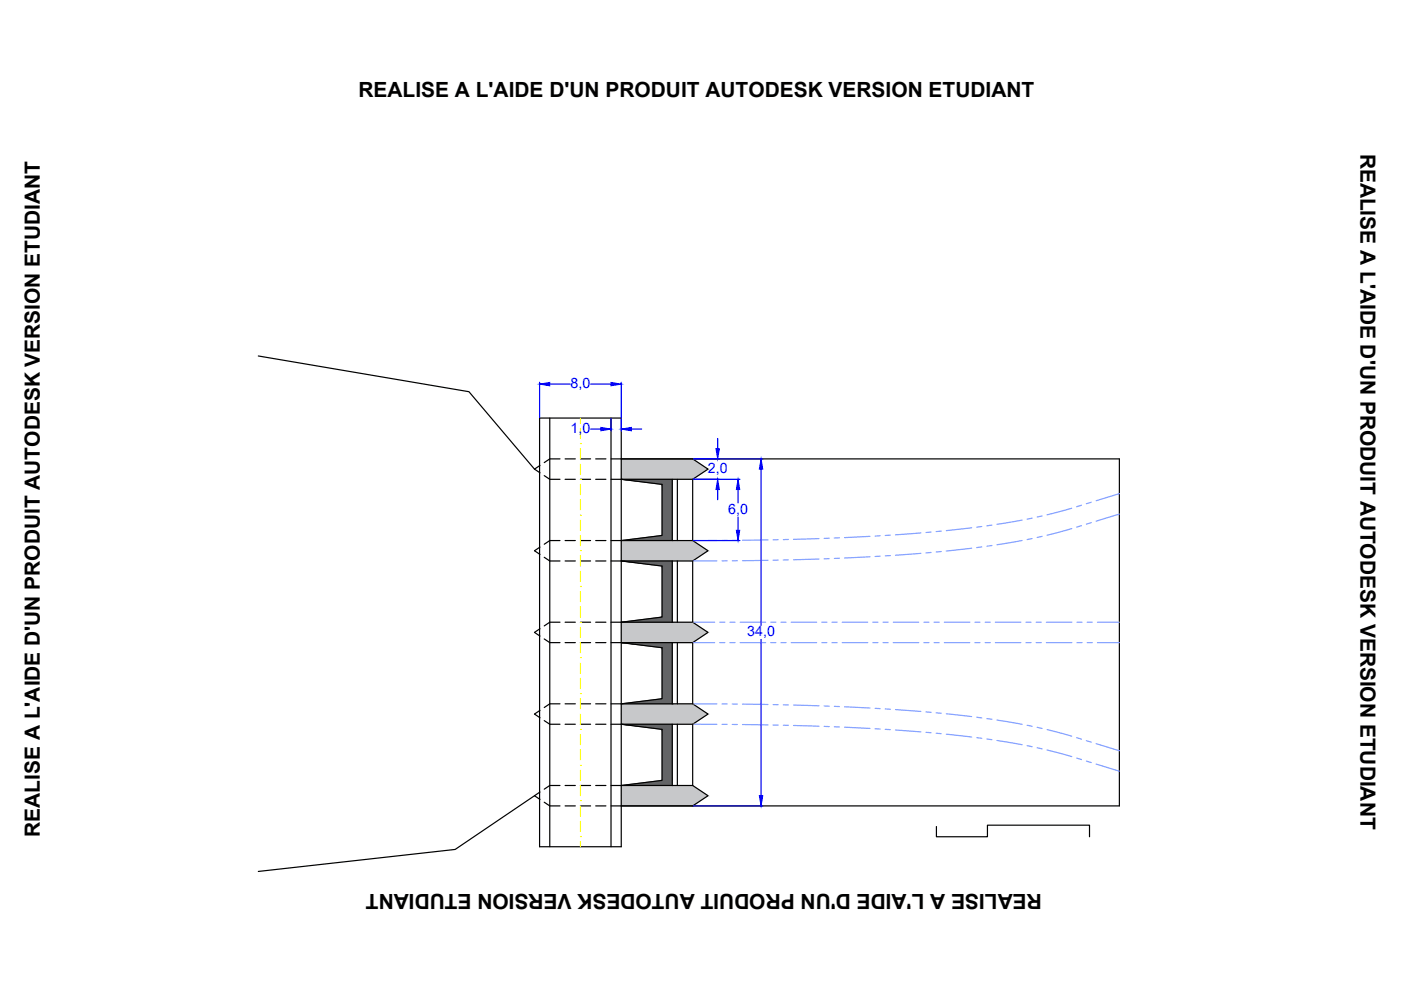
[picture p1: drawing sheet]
<svg xmlns="http://www.w3.org/2000/svg" width="297mm" height="210mm" viewBox="0 0 297 210" stroke-linecap="round" stroke-linejoin="round" font-family="sans-serif">
<!-- layer: 0 -->
<g fill="none" stroke="#000" stroke-width=".25">
<path d="M54.8 75.5l44.6 7.6 13.9 16.4M114.4 88.6h17.3v90.9h-17.3zM116.6 88.6v90.9M129.5 88.6v90.9M131.7 97.3h105.6v73.6h-105.6M146.9 97.3l3.2 2.2-3.2 2.1M142.5 101.6v13M142.5 118.9v13M143.6 101.6v13M143.6 118.9v13M146.9 114.6l3.2 2.2-3.2 2.1M146.9 118.9h-15.2l8.7 1.1v10.8l-8.7 1.1h15.2"/>
<path d="M146.9 101.6h-15.2l8.7 1.1v10.8l-8.7 1.1h15.2M146.9 101.6v13M146.9 118.9v13M142.5 136.3v12.9M143.6 136.3v12.9M146.9 131.9l3.2 2.2-3.2 2.2M146.9 136.3h-15.2l8.7 1v10.8l-8.7 1.1h15.2M146.9 136.3v12.9M142.5 153.6v12.9M143.6 153.6v12.9M146.9 149.2l3.2 2.2-3.2 2.2M146.9 153.6h-15.2l8.7 1v10.9l-8.7 1h15.2"/>
<path d="M146.9 153.6v12.9M113.3 168.7l-16.8 11.4-41.7 4.7M146.9 166.5l3.2 2.2-3.2 2.2M198.5 175.2v2.2h10.9v-2.4h21.6v2.4"/>
</g>
<g fill="#c7c8ca" stroke="#c7c8ca" stroke-width=".21">
<path d="M131.7 97.3l18.4 2.2-3.2-2.2zM131.7 97.3l18.4 2.2h-18.4z"/>
<path d="M131.7 99.5l15.2 2.1 3.2-2.1zM131.7 99.5l15.2 2.1h-15.2z"/>
<path d="M131.7 114.6l18.4 2.2-3.2-2.2zM131.7 114.6l18.4 2.2h-18.4z"/>
<path d="M131.7 116.8l15.2 2.1 3.2-2.1zM131.7 116.8l15.2 2.1h-15.2z"/>
<path d="M131.7 131.9l18.4 2.2-3.2-2.2zM131.7 131.9l18.4 2.2h-18.4z"/>
<path d="M131.7 134.1l15.2 2.2 3.2-2.2zM131.7 134.1l15.2 2.2h-15.2z"/>
<path d="M131.7 149.2l18.4 2.2-3.2-2.2zM131.7 149.2l18.4 2.2h-18.4z"/>
<path d="M131.7 151.4l15.2 2.2 3.2-2.2zM131.7 151.4l15.2 2.2h-15.2z"/>
<path d="M131.7 166.5l18.4 2.2-3.2-2.2zM131.7 166.5l18.4 2.2h-18.4z"/>
<path d="M131.7 168.7l15.2 2.2 3.2-2.2zM131.7 168.7l15.2 2.2h-15.2z"/>
</g>
<g fill="#636466" stroke="#636466" stroke-width=".21">
<path d="M131.7 101.6l10.8 1.1v-1.1zM131.7 101.6l10.8 1.1h-2.1z"/>
<path d="M140.4 102.7l2.1 10.8v-10.8zM140.4 102.7l2.1 10.8h-2.1z"/>
<path d="M140.4 113.5l2.1 1.1v-1.1zM131.7 114.6l8.7-1.1 2.1 1.1z"/>
<path d="M131.7 118.9l10.8 1.1v-1.1zM131.7 118.9l10.8 1.1h-2.1z"/>
<path d="M140.4 120l2.1 10.8v-10.8zM140.4 120l2.1 10.8h-2.1z"/>
<path d="M140.4 130.8l2.1 1.1v-1.1zM131.7 131.9l8.7-1.1 2.1 1.1z"/>
<path d="M131.7 136.3l10.8 1v-1zM131.7 136.3l10.8 1h-2.1z"/>
<path d="M140.4 137.3l2.1 10.8v-10.8zM140.4 137.3l2.1 10.8h-2.1z"/>
<path d="M140.4 148.1l2.1 1.1v-1.1zM131.7 149.2l8.7-1.1 2.1 1.1z"/>
<path d="M131.7 153.6l10.8 1v-1zM131.7 153.6l10.8 1h-2.1z"/>
<path d="M140.4 154.6l2.1 10.9v-10.9zM140.4 154.6l2.1 10.9h-2.1z"/>
<path d="M140.4 165.5l2.1 1v-1zM131.7 166.5l8.7-1 2.1 1z"/>
</g>
<g fill="none" stroke="#000" stroke-width=".25">
<path d="M114.5 98.7l-1.2 .8 1.2 .7M118.7 97.3h-2.1l-1.2 .8M119.8 97.3h2.2M123.1 97.3h2.1M126.3 97.3h2.2M129.5 97.3h2.2M114.5 116l-1.2 .8 1.2 .8M115.4 100.8l1.2 .8h2.1M115.4 118.2l1.2 .7h2.1M118.7 114.6h-2.1l-1.2 .8M119.8 101.6h2.2M119.8 114.6h2.2"/>
<path d="M119.8 118.9h2.2M123.1 101.6h2.1M123.1 114.6h2.1M123.1 118.9h2.1M126.3 101.6h2.2M126.3 114.6h2.2M126.3 118.9h2.2M129.5 101.6h2.2M129.5 114.6h2.2M129.5 118.9h2.2M114.5 133.3l-1.2 .8 1.2 .8M115.4 135.5l1.2 .8h2.1"/>
<path d="M118.7 131.9h-2.1l-1.2 .8M119.8 131.9h2.2M119.8 136.3h2.2M123.1 131.9h2.1M123.1 136.3h2.1M126.3 131.9h2.2M126.3 136.3h2.2M129.5 131.9h2.2M129.5 136.3h2.2M114.5 150.6l-1.2 .8 1.2 .8M115.4 152.8l1.2 .8h2.1M118.7 149.2h-2.1l-1.2 .8"/>
<path d="M119.8 149.2h2.2M119.8 153.6h2.2M123.1 149.2h2.1M123.1 153.6h2.1M126.3 149.2h2.2M126.3 153.6h2.2M129.5 149.2h2.2M129.5 153.6h2.2M114.5 167.9l-1.2 .8 1.2 .8M115.4 170.1l1.2 .8h2.1M118.7 166.5h-2.1l-1.2 .8M119.8 166.5h2.2"/>
<path d="M119.8 170.9h2.2M123.1 166.5h2.1M123.1 170.9h2.1M126.3 166.5h2.2M126.3 170.9h2.2M129.5 166.5h2.2M129.5 170.9h2.2"/>
</g>
<!-- layer: flux -->
<g fill="none" stroke="#7f9fff" stroke-width=".25">
<path d="M152 114.6h-5.1M152 118.9h-5.1M154.2 114.6h-1.1M154.2 118.9h-1.1M156.3 114.6h-1M156.3 118.9h-1M162.8 114.5h-5.4M162.8 118.8l-5.4 .1M165 114.4l-1.1 .1M165 118.8h-1.1M167.1 114.4h-1M167.1 118.7h-1"/>
<path d="M173.6 114.2l-5.4 .2M173.6 118.5l-5.4 .2M175.8 114.1l-1.1 .1M175.8 118.4l-1.1 .1M178 114l-1.1 .1M178 118.4h-1.1M184.5 113.7l-5.4 .3M184.5 118.1l-5.4 .2M186.6 113.6l-1.1 .1M186.6 117.9l-1.1 .1M188.8 113.5h-1.1M188.8 117.8l-1.1 .1"/>
<path d="M195.2 113l-5.3 .4M195.2 117.3l-5.3 .4M197.4 112.8l-1.1 .1M197.4 117.1l-1.1 .1M199.6 112.6l-1.1 .1M199.6 116.9l-1.1 .1M206 111.9l-5.4 .6M206 116.2l-5.4 .6M208.2 111.6l-1.1 .2M208.2 116l-1.1 .1M210.3 111.3l-1.1 .2M210.3 115.7l-1.1 .1"/>
<path d="M216.7 110.3l-5.3 .9M216.7 114.6l-5.3 .9M218.8 109.9l-1 .2M218.8 114.2l-1 .2M220.9 109.4l-1 .2M220.9 113.7l-1 .3M227.2 107.8l-5.2 1.3M227.2 112.1l-5.2 1.4M229.3 107.1l-1 .3M229.3 111.4l-1 .4M231.4 106.5l-1.1 .3M231.4 110.8l-1.1 .3"/>
<path d="M237.3 104.7l-4.9 1.5M237.3 109l-4.9 1.5M146.9 131.9h4.6M146.9 136.3h4.6M152.6 131.9h1.1M152.6 136.3h1.1M154.8 131.9h1M154.8 136.3h1M156.9 131.9h5.4M156.9 136.3h5.4M163.4 131.9h1.1M163.4 136.3h1.1"/>
<path d="M165.6 131.9h1.1M165.6 136.3h1.1M167.7 131.9h5.5M167.7 136.3h5.5M174.2 131.9h1.1M174.2 136.3h1.1M176.4 131.9h1.1M176.4 136.3h1.1M178.6 131.9h5.4M178.6 136.3h5.4M185.1 131.9h1M185.1 136.3h1"/>
<path d="M187.2 131.9h1.1M187.2 136.3h1.1M189.4 131.9h5.4M189.4 136.3h5.4M195.9 131.9h1.1M195.9 136.3h1.1M198 131.9h1.1M198 136.3h1.1M200.2 131.9h5.4M200.2 136.3h5.4M206.7 131.9h1.1M206.7 136.3h1.1"/>
<path d="M208.9 131.9h1M208.9 136.3h1M211 131.9h5.4M211 136.3h5.4M217.5 131.9h1.1M217.5 136.3h1.1M219.7 131.9h1.1M219.7 136.3h1.1M221.9 131.9h5.4M221.9 136.3h5.4M228.3 131.9h1.1M228.3 136.3h1.1"/>
<path d="M230.5 131.9h1.1M230.5 136.3h1.1M232.7 131.9h4.6M232.7 136.3h4.6M146.9 153.6h5.1M146.9 149.2h5.1M153.1 153.6h1.1M153.1 149.2l1.1 .1M155.3 153.6h1M155.3 149.3h1M157.4 153.6l5.4 .1M157.4 149.3l5.4 .1"/>
<path d="M163.9 153.7h1.1M163.9 149.4h1.1M166.1 153.8h1M166.1 149.4l1 .1M168.2 153.8l5.4 .2M168.2 149.5l5.4 .2M174.7 154l1.1 .1M174.7 149.7h1.1M176.9 154.1h1.1M176.9 149.8h1.1M179.1 154.2l5.4 .2M179.1 149.9l5.4 .2"/>
<path d="M185.5 154.5l1.1 .1M185.5 150.2h1.1M187.7 154.6l1.1 .1M187.7 150.3l1.1 .1M189.9 154.8l5.3 .4M189.9 150.4l5.3 .4M196.3 155.3l1.1 .1M196.3 150.9l1.1 .1M198.5 155.5l1.1 .1M198.5 151.1l1.1 .1M200.6 155.7l5.4 .6M200.6 151.3l5.4 .6"/>
<path d="M207.1 156.4l1.1 .1M207.1 152.1l1.1 .1M209.2 156.7l1.1 .1M209.2 152.4l1.1 .1M211.4 157l5.3 .9M211.4 152.7l5.3 .9M217.8 158.1l1 .2M217.8 153.8l1 .2M219.9 158.5l1 .3M219.9 154.2l1 .2M222 159l5.2 1.4M222 154.7l5.2 1.4"/>
<path d="M228.3 156.4l1 .3M230.3 157l1.1 .4M232.4 157.7l4.9 1.5M228.3 160.7l1 .4M230.3 161.4l1.1 .3M232.4 162l4.9 1.5"/>
</g>
<!-- layer: route -->
<g fill="none" stroke="#ff0" stroke-width=".25">
<path d="M123.1 94h.1M123.1 88.6v1.1M123.1 90.8v2.2M123.1 95.1v2.2M123.1 98.4v2.1M123.1 101.6h.1M123.1 109.2h.1M123.1 116.8h.1M123.1 102.7v2.2M123.1 106v2.1M123.1 110.3v2.1M123.1 113.5v2.2"/>
<path d="M123.1 117.9v2.1M123.1 124.3h.1M123.1 131.9h.1M123.1 139.5h.1M123.1 121.1v2.2M123.1 125.4v2.2M123.1 128.7v2.1M123.1 133v2.2M123.1 136.3v2.1M123.1 147.1h.1M123.1 154.6h.1M123.1 140.6v2.1"/>
<path d="M123.1 143.8v2.2M123.1 148.1v2.2M123.1 151.4v2.2M123.1 155.7v2.2M123.1 159v2.1M123.1 162.2h.1M123.1 169.8h.1M123.1 177.4h.1M123.1 163.3v2.2M123.1 166.5v2.2M123.1 170.9v2.1M123.1 174.1v2.2"/>
<path d="M123.1 178.4v1.1"/>
</g>
<!-- layer: 0 -->
<g fill="none" stroke="#00f" stroke-width=".25">
<path d="M114.4 81.1v7.4M116.6 81.4h4.3M125.2 81.4h4.3M125.2 91h2.2M129.5 88.8v2.6M131.7 81.1v7.4M131.7 88.8v2.6M133.9 91h2.1M147 97.3h14.7M152.2 93v2.1M161.4 99.5v33.1M147 101.6h9.9"/>
<path d="M147 114.6h9.9M152.2 103.8v2.2M156.5 103.8v2.8M156.5 109.6v2.8M161.4 135.6v33.1M147 170.9h14.7"/>
</g>
<g fill="#00f" stroke="#00f" stroke-width=".21">
<path d="M156.5 101.6l.3 2.2h-.7z"/>
<path d="M156.1 112.4h.7l-.3 2.2z"/>
<path d="M151.8 95.1h.7l-.3 2.2z"/>
<path d="M152.2 101.6l.3 2.2h-.7z"/>
<path d="M114.4 81.4l2.2-.3v.7z"/>
<path d="M129.5 81.1l2.2 .3-2.2 .4z"/>
<path d="M131.7 91l2.2-.4v.7z"/>
<path d="M127.4 90.6l2.1 .4-2.1 .3z"/>
<path d="M161.4 97.3l.3 2.2h-.7z"/>
<path d="M161 168.7h.7l-.3 2.2z"/>
</g>
<g font-size="4.4">
<text x="76" y="20.5">REALISE A L'AIDE D'UN PRODUIT AUTODESK VERSION ETUDIANT</text>
<text x="288.4" y="32.5" transform="rotate(90 288.4 32.5)">REALISE A L'AIDE D'UN PRODUIT AUTODESK VERSION ETUDIANT</text>
<text x="8.4" y="177.4" transform="rotate(-90 8.4 177.4)">REALISE A L'AIDE D'UN PRODUIT AUTODESK VERSION ETUDIANT</text>
<text x="220.9" y="189.5" transform="rotate(-180 220.9 189.5)">REALISE A L'AIDE D'UN PRODUIT AUTODESK VERSION ETUDIANT</text>
</g>
<g font-size="3" fill="#00f">
<text x="121" y="82.3">8,0</text>
<text x="121" y="91.8">1,0</text>
<text x="150.1" y="100.3">2,0</text>
<text x="154.4" y="109">6,0</text>
<text x="158.4" y="135">34,0</text>
</g>
</svg>
